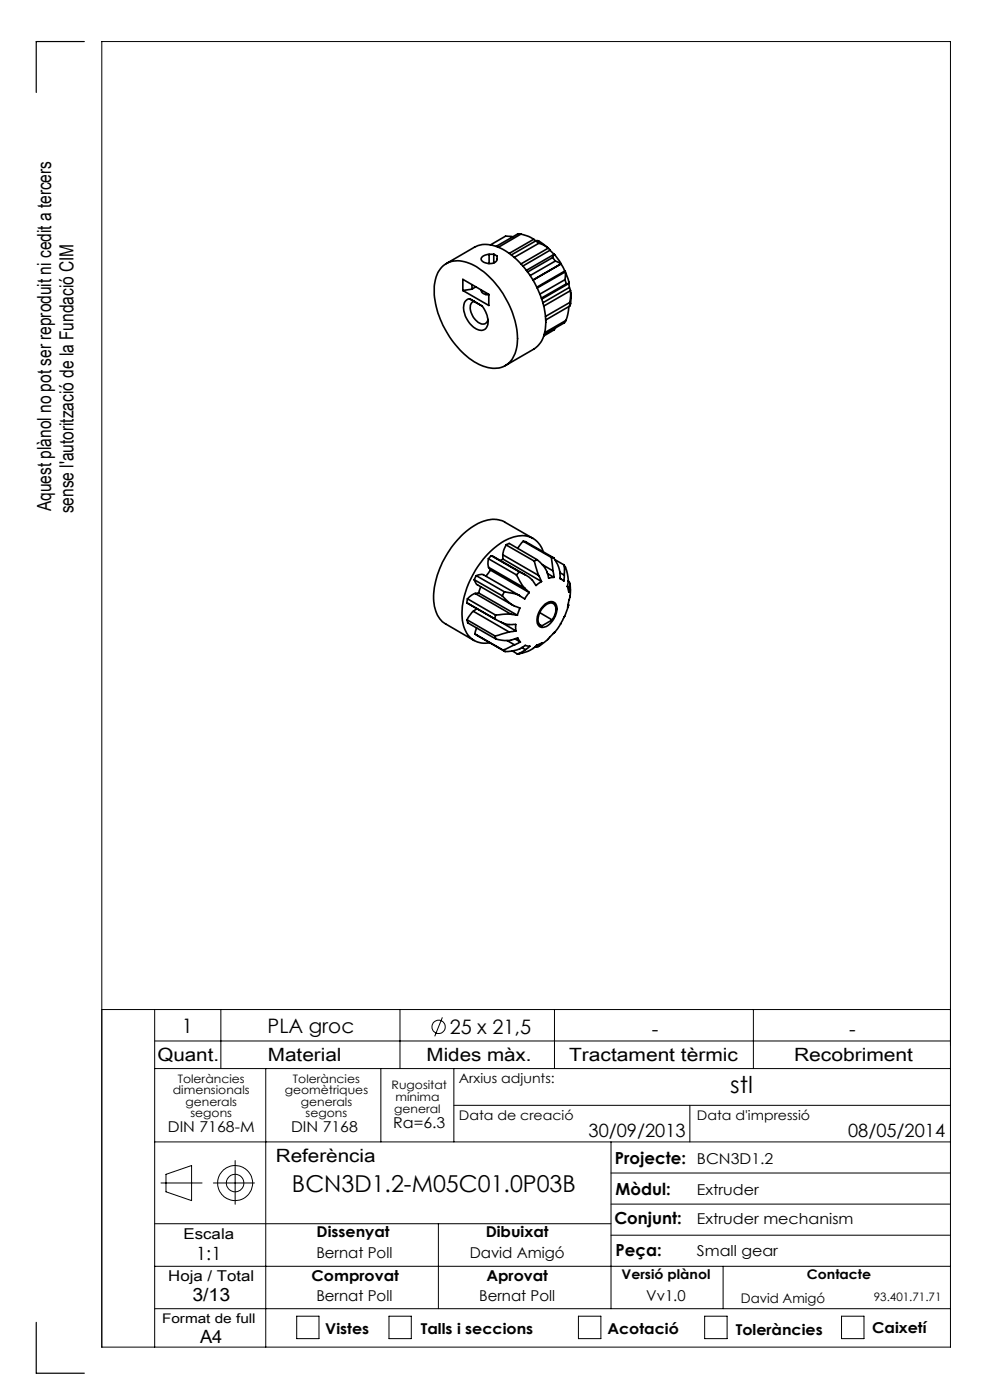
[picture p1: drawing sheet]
<svg xmlns="http://www.w3.org/2000/svg" width="210mm" height="297mm" viewBox="0 0 210 297" stroke-linecap="round" stroke-linejoin="round" font-family="sans-serif">
<g fill="none" stroke="#000" stroke-width=".21">
<path d="M21.6 214.2h180M32.8 214.2v71.6M46.8 214.2v12.5M84.8 214.2v12.5M93.8 215.8l-1.6 4M117.6 214.2v12.5M159.8 214.2v12.5M32.8 220.8h168.8M32.8 226.7h168.8M56.4 226.7v59.1M80.8 226.7v15.5M96.3 226.7v15.5"/>
<path d="M96.3 234.5h105.3M146.3 234.5v7.7M32.8 259.6h96.8M32.8 242.2h168.8M34.1 251h8.8M35.2 249.1l5.4-1.8v7.4l-5.4-1.9zM45.3 251h8.7M49.9 246.2v9.3M93 259.6v18M129.6 242.2v35.4M129.6 255.4h72M129.6 248.8h72"/>
<path d="M32.8 277.6h168.8M32.8 268.6h168.8M62.9 279.2h4.8v4.8h-4.8zM82.5 279.2h4.7v4.8h-4.7zM122.7 279.2h4.8v4.8h-4.8zM129.6 262h72M149.5 279.2h4.7v4.8h-4.7zM153.4 268.6v9M178.5 279.2h4.8v4.8h-4.8zM21.6 285.8h180v-277h-180v277"/>
<circle cx="93" cy="217.8" r="1.4"/>
<circle cx="49.9" cy="251" r="3.7"/>
<circle cx="49.9" cy="251" r="1.86"/>
</g>
<path d="M17.9 8.8h-10.2v10.8M7.7 280.5v10.8h10.2" fill="none" stroke="#000" stroke-width=".25"/>
<g fill="none" stroke="#000" stroke-width=".35">
<path d="M93.9 56.4a5.7 5.7 0 0 1 6.6-.1 19.4 19.4 0 0 1 9.2 16.1 5.6 5.6 0 0 1-3.4 5.6 8.3 8.3 0 0 1-7.3-2.4 19.3 19.3 0 0 1-6.9-14.8 6.5 6.5 0 0 1 1.8-4.4zM94.7 55.9l6-3.5a6.6 6.6 0 0 1 6.9 1 19.3 19.3 0 0 1 8.1 15.5 5.9 5.9 0 0 1-2.5 5.2l-6 3.5M98.2 59.3l5.5 3.1v2.4l-5.5-3.2zM103.8 54v1.9M104.7 53.9l.1 .1a.98 .98 0 0 1 .7 1.1 .98 .98 0 0 1-1.1 .8 1.88 1.88 0 0 1-2.3-1 1.58 1.58 0 0 1 1.7-.9M104.7 53.9l-.9 .1M104.7 53.9v1.9M108.8 50.2l-1.6-.1-3.2 1.9M110.3 49.7h.2M110.5 49.7l1.6 .5 1.1 .6M110.5 49.7l-.6-.1-4.7 2.7M110.5 49.7l-4.8 2.8"/>
<path d="M113.2 50.8l.4 .3M113.2 50.8l-5.2 3M113.6 51.1h.7l1.9 1.5M113.6 51.1l.7 .5M113.6 51.1l-5.1 3M114.3 51.6l.9 .3 1.1 .7M114.3 51.6l-5.2 3M116.3 52.6l.4 .5M116.3 52.6l-5.8 3.4M116.7 53.1l.8 .9-5.8 3.4M116.7 53.1l-5.8 3.3M117.2 54.6l.3-.7 1.5 2.1"/>
<path d="M117.2 54.6l.6 .8M117.2 54.6l-5.3 3.1M117.8 55.4l1.2 .5M117.8 55.4l-5.3 3.1M119 56l.8 1.5M119 55.9v.1M119 55.9l-6 3.5M119 56l-5.9 3.4M119.8 57.5l.1 .2M119.8 57.5l-5.9 3.4M119.8 59.3l.3 .9M119.8 59.3l-5.3 3.1"/>
<path d="M119.9 57.6l.8 2.4-.6 .2M119.9 57.7l-.1 1.6M119.9 57.7l-6 3.4M98.8 63.8l.8-.4 2.6 1.5a4.6 4.6 0 0 1 1.1 4.5 1.57 1.57 0 0 1-2.5 .2 5.1 5.1 0 0 1-2.3-5.4zM99.6 63.4l.9 .5a1.77 1.77 0 0 0-.5 2.7 3.2 3.2 0 0 0 2.6 2.2 1.11 1.11 0 0 0 .9-1M100.1 61.3l-1.9 .3M100.1 60.4v.9M100.9 60.9l-.8 .4M102.1 61.5a1.36 1.36 0 0 0 1.6 1.1M103.5 62.4l-.5 .1M117.8 69.6l-.2 .4-2.2 1.3M120.1 68l-.4 .5-4.3 2.4"/>
<path d="M120.1 68l-4.6 2.6M120.1 60.2l-5.3 3M120.6 65l-.1 1.5-.4 1.5M120.8 61l.2 .7M120.8 61l-.2-.9-5.7 3.4M120.8 61l-5.7 3.2M120.8 64.9l-5 3M120.9 64.2l-.1 .7M120.9 64.2l-5.2 2.9M121 61.7l.1 .6-.2 1.9M121 61.7l-5.7 3.2M121 62a5.7 5.7 0 0 1-.2 2.9"/>
<path d="M103.6 118.5l-.1 1.2 .1 .7M103.6 118.5l5.9 3.5M104.2 117.9l7.3 4.1M104.2 117.9l-.6 .6M104.2 117.9l6 3.4M106.6 117.7l.1 .9M106.6 117.7l7.7 4.4M106.7 118.6l-.5 .3M106.7 118.6l8.2 4.8M107.4 115.6l.6-.3 5.9 3.4M107.4 115.6l-.6 1.2-.2 .9M107.4 115.6l5.9 3.4"/>
<path d="M111 114.8l.5 .1 6 3.5M111 114.8l-1.1 1.5M111 114.8l5.9 3.4M113.1 114.2l-6-3.4a6 6 0 0 0-6.1 .5 19.3 19.3 0 0 0-9 16.3 5.7 5.7 0 0 0 2.6 4.8l6 3.5M113.3 119l1 3.1M113.9 118.7l-.6 .3M113.9 118.7a5.9 5.9 0 0 1 2.5 4l1.1-.2M115 119.8l2.3 1.3M115.3 117.1a4.8 4.8 0 0 0-6.8-3 17.6 17.6 0 0 0-9.2 10 13.2 13.2 0 0 0-.7 9.4 4.6 4.6 0 0 0 5.3 2.9M116.9 118.2l.4 2.9M116.9 118.2l.6 .2M117.5 118.4a6 6 0 0 1 1.3 4.3l.8 .6 .1-1.3"/>
<path d="M117.7 118.7l1.9 1.1M119.6 119.8l.1 2.2M119.6 119.8l.1 .2a3.5 3.5 0 0 1 .8 2.4v.8a3.3 3.3 0 0 0 .1 2.4l.3-1M99 127.9l6.1 3.5M99 127.9l6 3.4M99.1 131.5l.1 .6 6 3.5M99.1 131.5l5.9 3.4M99.2 127l-.2 .9M99.2 127l5.9 3.5M100.4 129.7l-1.3 1.8M100.4 129.7l7.6 4.4M100.6 123l.6 1 7.6 4.4"/>
<path d="M100.6 123l5.9 3.4M100.7 134.5l6.4 3.7M100.7 134.5l6 3.4M100.8 125.9l-.8 .4-.8 .7M100.8 125.9l7.6 4.4M101 122.1l-.4 .9M101 122.1l6 3.5M101.1 133.2l-.4 1.3M101.2 129.1l-.8 .6M101.5 125.8l-.7 .1M101.5 125.8l8.2 4.7M102 124.5l-.5 1.3"/>
<path d="M102.5 121.9l7.7 4.4M102.6 121.9l-.5-.1-1.1 .3M103.6 120.4l7.7 4.4M103.6 120.4l.5 .6M104.1 121l-1 1.3M104.1 121l8.2 4.7M105 131.3a5.8 5.8 0 0 0 4.4 1.2v1.3M105 134.9l.2 .7M105.1 130.5l-.1 .8M105.2 135.6a6 6 0 0 0 4.6-.3l.6 .9M106.2 131.9l3.2 1.9M106.5 126.4a6.7 6.7 0 0 0 3.8 2.6l-.6 1.5"/>
<path d="M106.7 137.9l.4 .3M107 125.6l-.5 .8M107 125.6l2.3 .4 .9 .3M107.6 135.9l1.5 .9M108 134.1l-3 .8M108.4 130.3l-3.3 .2M108.4 130.3l1.3 .2M108.7 138.1l1 .6M109.1 136.8l-2.4 1.1M109.2 135.5l1.2 .7M109.4 133.8l-1.4 .3M109.5 122l1.3 2.1 .5 .7"/>
<path d="M110.2 121.3l-.7 .7M110.2 121.3a6.1 6.1 0 0 1 3.5 2.9l1.2-.8M110.4 136.2l-1.3 .6M110.7 137.4l.7 .4M111.3 124.8l1 .9M111.4 137.8l-1.7 .9M111.4 137.8l1-.7h-.4a.92 .92 0 0 0-1.1 .2l-.3 .1a5.9 5.9 0 0 1-3.5 .8M112.3 125.7l-1 1.4-1.1-.8M113.5 137.2h.1M114.2 136.8l.3 .1M114.3 122.1l.6 1.3M114.5 136.9l-.6 .4-.4-.1"/>
<path d="M114.5 136.9l.5-.6a4.1 4.1 0 0 0-2 1.4l-1 .4-2.3 .6M114.5 132.5l.4 .3M114.5 130l2.6 1.5M115.6 128.2a1.51 1.51 0 0 1 2.3 0 3.9 3.9 0 0 1-1.3 4.2 1.48 1.48 0 0 1-2.6-.1 4.5 4.5 0 0 1 1.6-4.1zM116.1 121.7l1.4 .8M117.1 131.5a2.75 2.75 0 0 0 .4-3.4 2.03 2.03 0 0 0-2.6 1.1 2.81 2.81 0 0 0-.3 3.4l.3 .2M117.1 131.5l-2.2 1.3M117.3 121.1l.2 1.4M117.4 134.3h.1M117.5 134.3l.2-.2-1.4 1.5-2.1 1.6M118.8 121.5l.9 .5M118.8 122.7l.3 .2"/>
<path d="M120.4 124.4l.5 .2M120.5 128.3l.1 .1M120.5 123.3a1.24 1.24 0 0 1 .4 1.3M120.5 128.2l.1 .2M120.6 128.4l-.8 2.4-1.2 2-1.1 1.5M120.9 123.9v2.6l-.5 2.3 .2-.4"/>
</g>
<g font-size="4.9">
<text x="154.9" y="231.8">stl</text>
<text x="61.9" y="253">BCN3D1.2-M05C01.0P03B</text>
</g>
<g font-size="4.2">
<text x="38.6" y="219">1</text>
<text x="56.8" y="219.2">PLA groc</text>
<text x="95.4" y="219.4">25 x 21,5</text>
<text x="138.3" y="219.7">-</text>
<text x="180.1" y="219.7">-</text>
</g>
<g font-size="4.1">
<text x="10.9" y="108.4" transform="rotate(-90 10.9 108.4)">Aquest plànol no pot ser reproduit ni cedit a tercers</text>
<text x="15.6" y="108.9" transform="rotate(-90 15.6 108.9)">sense l'autorització de la Fundació CIM</text>
</g>
<g font-size="3.9">
<text x="33.4" y="225">Quant.</text>
<text x="56.8" y="225">Material</text>
<text x="90.5" y="225">Mides màx.</text>
<text x="120.7" y="225">Tractament tèrmic</text>
<text x="168.4" y="225">Recobriment</text>
<text x="124.8" y="241.3">30/09/2013</text>
<text x="179.9" y="241.3">08/05/2014</text>
<text x="58.5" y="246.5">Referència</text>
<text x="41.6" y="267.2">1:1</text>
<text x="40.8" y="276.1">3/13</text>
<text x="42.4" y="284.9">A4</text>
</g>
<g font-size="3.5">
<text x="130.5" y="246.8">Projecte:</text>
<text x="130.6" y="253.4">Mòdul:</text>
<text x="130.3" y="259.8">Conjunt:</text>
<text x="130.6" y="266.4">Peça:</text>
</g>
<g font-size="3.2">
<text x="83.4" y="239.3">Ra=6.3</text>
<text x="35.6" y="240.1">DIN 7168-M</text>
<text x="61.7" y="240.1">DIN 7168</text>
<text x="147.8" y="246.8">BCN3D1.2</text>
<text x="147.8" y="253.4">Extruder</text>
<text x="38.9" y="262.9">Escala</text>
<text x="67.2" y="262.5">Dissenyat</text>
<text x="103" y="262.5">Dibuixat</text>
<text x="147.8" y="259.8">Extruder mechanism</text>
<text x="67.1" y="266.8">Bernat Poll</text>
<text x="99.6" y="266.8">David Amigó</text>
<text x="147.8" y="266.4">Small gear</text>
<text x="35.7" y="271.7">Hoja / Total</text>
<text x="66.1" y="271.7">Comprovat</text>
<text x="103.2" y="271.7">Aprovat</text>
<text x="67.1" y="276.1">Bernat Poll</text>
<text x="101.6" y="276.1">Bernat Poll</text>
<text x="137.1" y="276.1">Vv1.0</text>
<text x="69" y="283.1">Vistes</text>
<text x="89.3" y="283.1">Talls i seccions</text>
<text x="128.8" y="283.1">Acotació</text>
<text x="156.1" y="283.2">Toleràncies</text>
<text x="185" y="282.8">Caixetí</text>
</g>
<g font-size="2.8">
<text x="97.3" y="229.6">Arxius adjunts:</text>
<text x="97.3" y="237.7">Data de creació</text>
<text x="147.8" y="237.7">Data d'impressió</text>
<text x="131.8" y="271.4">Versió plànol</text>
<text x="171.2" y="271.4">Contacte</text>
<text x="34.4" y="280.7">Format de full</text>
<text x="157.1" y="276.3">David Amigó</text>
</g>
<g font-size="2.5">
<text x="36.7" y="232.1">dimensionals</text>
<text x="37.7" y="229.6">Toleràncies</text>
<text x="60.4" y="232.1">geomètriques</text>
<text x="62.1" y="229.6">Toleràncies</text>
<text x="83.1" y="231">Rugositat</text>
<text x="83.9" y="233.5">mínima</text>
<text x="39.4" y="234.6">generals</text>
<text x="40.4" y="237.1">segons</text>
<text x="63.8" y="234.6">generals</text>
<text x="64.8" y="237.1">segons</text>
<text x="83.6" y="236.2">general</text>
<text x="185.4" y="276.1">93.401.71.71</text>
</g>
</svg>
